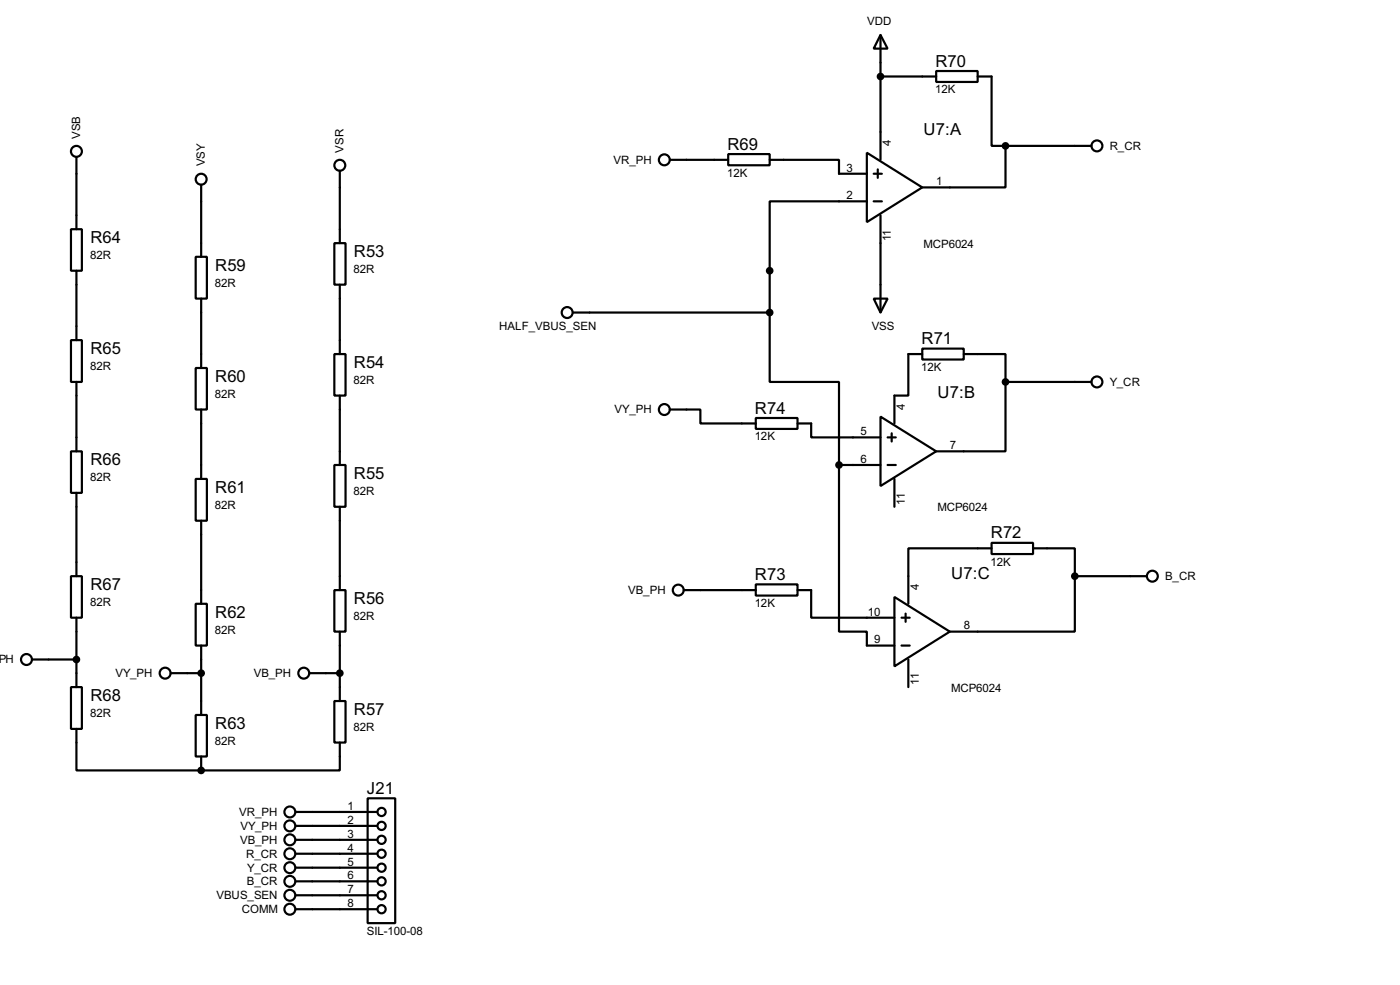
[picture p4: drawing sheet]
<svg xmlns="http://www.w3.org/2000/svg" width="256mm" height="180mm" viewBox="0 0 256 180" stroke-linecap="round" stroke-linejoin="round" font-family="sans-serif">
<g fill="none" stroke="#000" stroke-width=".4">
<path d="M161.3 6.4l1.3 2.5h-2.5zM161.3 6.4v22.9M161.3 14h10.2M171.5 13h7.6v2h-7.6zM179.1 14h2.6v12.7h2.5M14 28.8v13.2M36.9 33.8v13.2M62.3 31.3v13.2M122.7 29.3h10.7M133.4 28.2h7.6v2.1h-7.6zM141 29.3h12.7v2.5h5.1M158.8 28l10.2 6.3-10.2 6.4z"/>
<path d="M158.8 36.9h-17.8v20.3M160.1 36.9h1.5M160.1 31.8h1.5M160.8 31v1.6M161.3 39.4v17.8M184.2 26.7v7.6h-15.2M184.2 26.7h15.8M13 42h2v7.6h-2zM14 49.6v12.7M35.9 47h2v7.7h-2zM36.9 54.7v12.7M61.3 44.5h2v7.6h-2z"/>
<path d="M62.3 52.1v12.7M105 57.2h36M141 57.2v12.7h12.7v15.2M160.1 54.7h2.5l-1.3 2.5zM13 62.3h2v7.6h-2zM14 69.9v12.7M35.9 67.4h2v7.6h-2zM36.9 75v12.7M61.3 64.8h2v7.6h-2zM62.3 72.4v12.7M122.7 75h5.6v2.5h10.2M138.5 76.5h7.6v2h-7.6z"/>
<path d="M146.1 77.5h2.5v2.6h12.7M161.3 76.3l10.2 6.3-10.2 6.4zM163.4 79.3v1.5M169 63.8h7.6v2h-7.6zM169 64.8h-2.6v7.6h-2.5v5.1M176.6 64.8h7.6v5.1M184.2 69.9v12.7h-12.7M184.2 69.9h15.8M13 82.6h2v7.6h-2zM14 90.2v15.3M35.9 87.7h2v7.6h-2zM36.9 95.3v15.2"/>
<path d="M61.3 85.1h2v7.7h-2zM62.3 92.8v15.2M153.7 85.1v30.5h5.1v2.6h5.1M153.7 85.1h7.6M162.6 85.1h1.5M162.6 80.1h1.5M163.9 87.7v5.1M181.7 99.4h7.6v2h-7.6zM13 105.5h2v7.6h-2zM14 113.1v12.7M35.9 110.5h2v7.7h-2zM36.9 118.2v12.7"/>
<path d="M61.3 108h2v7.6h-2zM62.3 115.6v12.7M125.3 108h13.2M138.5 107h7.6v2h-7.6zM146.1 108h2.5v5.1h15.3M163.9 109.3l10.1 6.3-10.1 6.4zM165.2 118.2h1.5M165.2 113.1h1.5M165.9 112.3v1.5M181.7 100.4h-15.3v10.1M189.3 100.4h7.6v5.1M196.9 105.5v10.1h-22.9"/>
<path d="M196.9 105.5h13.2M5.9 120.7h8.1M13 125.8h2v7.6h-2zM14 133.4v7.6h22.9M31.3 123.2h5.6M35.9 130.9h2v7.6h-2zM36.9 138.5v2.5M56.7 123.2h5.6M61.3 128.3h2v7.6h-2zM62.3 135.9v5.1h-25.4M166.4 120.7v5.1M54.2 148.6h14.9"/>
<path d="M54.2 151.2h14.9M54.2 153.7h14.9M54.2 156.3h14.9M54.2 158.8h14.9M67.4 146.1h5v22.9h-5zM54.2 161.3h14.9M54.2 163.9h14.9M54.2 166.4h14.9"/>
<circle cx="14" cy="27.7" r="1"/>
<circle cx="36.8" cy="32.8" r="1"/>
<circle cx="62.2" cy="30.3" r="1"/>
<circle cx="121.7" cy="29.3" r="1"/>
<circle cx="200.9" cy="26.7" r="1"/>
<circle cx="103.9" cy="57.2" r="1"/>
<circle cx="121.7" cy="75" r="1"/>
<circle cx="200.9" cy="69.9" r="1"/>
<circle cx="124.2" cy="108" r="1"/>
<circle cx="211.1" cy="105.5" r="1"/>
<circle cx="4.8" cy="120.7" r="1"/>
<circle cx="30.2" cy="123.2" r="1"/>
<circle cx="55.6" cy="123.2" r="1"/>
<circle cx="53.1" cy="153.7" r="1"/>
<circle cx="53.1" cy="151.2" r="1"/>
<circle cx="53.1" cy="156.3" r="1"/>
<circle cx="53.1" cy="158.8" r="1"/>
<circle cx="53.1" cy="148.6" r="1"/>
<circle cx="69.9" cy="158.8" r=".75"/>
<circle cx="69.9" cy="156.3" r=".75"/>
<circle cx="69.9" cy="153.7" r=".75"/>
<circle cx="69.9" cy="151.2" r=".75"/>
<circle cx="69.9" cy="148.6" r=".75"/>
<circle cx="53.1" cy="166.4" r="1"/>
<circle cx="53.1" cy="163.9" r="1"/>
<circle cx="53.1" cy="161.3" r="1"/>
<circle cx="69.9" cy="166.4" r=".75"/>
<circle cx="69.9" cy="163.9" r=".75"/>
<circle cx="69.9" cy="161.3" r=".75"/>
</g>
<circle cx="36.9" cy="141" r=".2" fill="#000"/>
<g fill="#000" stroke="#000" stroke-width=".4">
<circle cx="161.3" cy="14" r=".5"/>
<circle cx="184.2" cy="26.7" r=".5"/>
<circle cx="141" cy="57.2" r=".5"/>
<circle cx="141" cy="49.6" r=".5"/>
<circle cx="184.2" cy="69.9" r=".5"/>
<circle cx="153.7" cy="85.1" r=".5"/>
<circle cx="196.9" cy="105.5" r=".5"/>
<circle cx="14" cy="120.7" r=".5"/>
<circle cx="36.8" cy="123.2" r=".5"/>
<circle cx="62.2" cy="123.2" r=".5"/>
<circle cx="36.8" cy="141" r=".5"/>
</g>
<g font-size="3.4">
<text x="171.4" y="12.2">R70</text>
<text x="133.3" y="27.4">R69</text>
<text x="169.2" y="24.7">U7:A</text>
<text x="16.6" y="44.5">R64</text>
<text x="64.8" y="47.1">R53</text>
<text x="39.4" y="49.6">R59</text>
<text x="16.6" y="64.8">R65</text>
<text x="168.8" y="63">R71</text>
<text x="39.4" y="69.9">R60</text>
<text x="64.8" y="67.4">R54</text>
<text x="138.3" y="75.7">R74</text>
<text x="171.8" y="72.9">U7:B</text>
<text x="16.6" y="85.2">R66</text>
<text x="64.8" y="87.7">R55</text>
<text x="39.4" y="90.2">R61</text>
<text x="181.5" y="98.6">R72</text>
<text x="138.3" y="106.2">R73</text>
<text x="174.3" y="105.9">U7:C</text>
<text x="16.6" y="108">R67</text>
<text x="39.4" y="113.1">R62</text>
<text x="64.8" y="110.6">R56</text>
<text x="16.6" y="128.3">R68</text>
<text x="64.8" y="130.9">R57</text>
<text x="39.4" y="133.4">R63</text>
<text x="67.2" y="145.3">J21</text>
</g>
<g font-size="2.4">
<text x="158.8" y="4.6">VDD</text>
<text x="171.3" y="17.1">12K</text>
<text x="14.7" y="25.4" transform="rotate(-90 14.7 25.4)">VSB</text>
<text x="63" y="27.9" transform="rotate(-90 63 27.9)">VSR</text>
<text x="112.4" y="30">VR_PH</text>
<text x="163.2" y="26.7" transform="rotate(-90 163.2 26.7)">4</text>
<text x="203.3" y="27.4">R_CR</text>
<text x="37.6" y="30.5" transform="rotate(-90 37.6 30.5)">VSY</text>
<text x="133.2" y="32.4">12K</text>
<text x="155.1" y="31.4">3</text>
<text x="171.5" y="33.9">1</text>
<text x="155.1" y="36.5">2</text>
<text x="16.5" y="47.4">82R</text>
<text x="163.2" y="44.1" transform="rotate(-90 163.2 44.1)">11</text>
<text x="169.2" y="45.3">MCP6024</text>
<text x="39.4" y="52.6">82R</text>
<text x="64.8" y="50">82R</text>
<text x="91.4" y="60.4">HALF_VBUS_SEN</text>
<text x="159.7" y="60.4">VSS</text>
<text x="16.5" y="67.7">82R</text>
<text x="64.8" y="70.3">82R</text>
<text x="168.8" y="67.9">12K</text>
<text x="203.3" y="70.6">Y_CR</text>
<text x="39.4" y="72.9">82R</text>
<text x="112.6" y="75.7">VY_PH</text>
<text x="165.8" y="75" transform="rotate(-90 165.8 75)">4</text>
<text x="138.3" y="80.6">12K</text>
<text x="157.7" y="79.7">5</text>
<text x="174" y="82.2">7</text>
<text x="16.5" y="88.1">82R</text>
<text x="157.7" y="84.7">6</text>
<text x="39.4" y="93.2">82R</text>
<text x="64.8" y="90.7">82R</text>
<text x="165.8" y="92.4" transform="rotate(-90 165.8 92.4)">11</text>
<text x="171.7" y="93.6">MCP6024</text>
<text x="181.5" y="103.5">12K</text>
<text x="213.4" y="106.2">B_CR</text>
<text x="16.5" y="111">82R</text>
<text x="64.8" y="113.5">82R</text>
<text x="115.1" y="108.7">VB_PH</text>
<text x="138.3" y="111.1">12K</text>
<text x="159" y="112.7">10</text>
<text x="168.3" y="108" transform="rotate(-90 168.3 108)">4</text>
<text x="39.4" y="116.1">82R</text>
<text x="160.2" y="117.8">9</text>
<text x="176.6" y="115.2">8</text>
<text x="-.4" y="121.4">PH</text>
<text x="21.1" y="123.9">VY_PH</text>
<text x="46.5" y="123.9">VB_PH</text>
<text x="168.3" y="125.4" transform="rotate(-90 168.3 125.4)">11</text>
<text x="16.5" y="131.3">82R</text>
<text x="174.2" y="126.6">MCP6024</text>
<text x="39.4" y="136.4">82R</text>
<text x="64.8" y="133.8">82R</text>
<text x="43.8" y="149.3">VR_PH</text>
<text x="63.7" y="148.2">1</text>
<text x="44" y="154.4">VB_PH</text>
<text x="44" y="151.9">VY_PH</text>
<text x="63.7" y="150.8">2</text>
<text x="63.7" y="153.3">3</text>
<text x="63.7" y="155.9">4</text>
<text x="45.1" y="157">R_CR</text>
<text x="45.3" y="159.5">Y_CR</text>
<text x="63.7" y="158.4">5</text>
<text x="63.7" y="160.9">6</text>
<text x="39.6" y="164.6">VBUS_SEN</text>
<text x="44.3" y="167.1">COMM</text>
<text x="45.2" y="162">B_CR</text>
<text x="63.7" y="163.5">7</text>
<text x="63.7" y="166">8</text>
<text x="67.2" y="171.1">SIL-100-08</text>
</g>
</svg>
